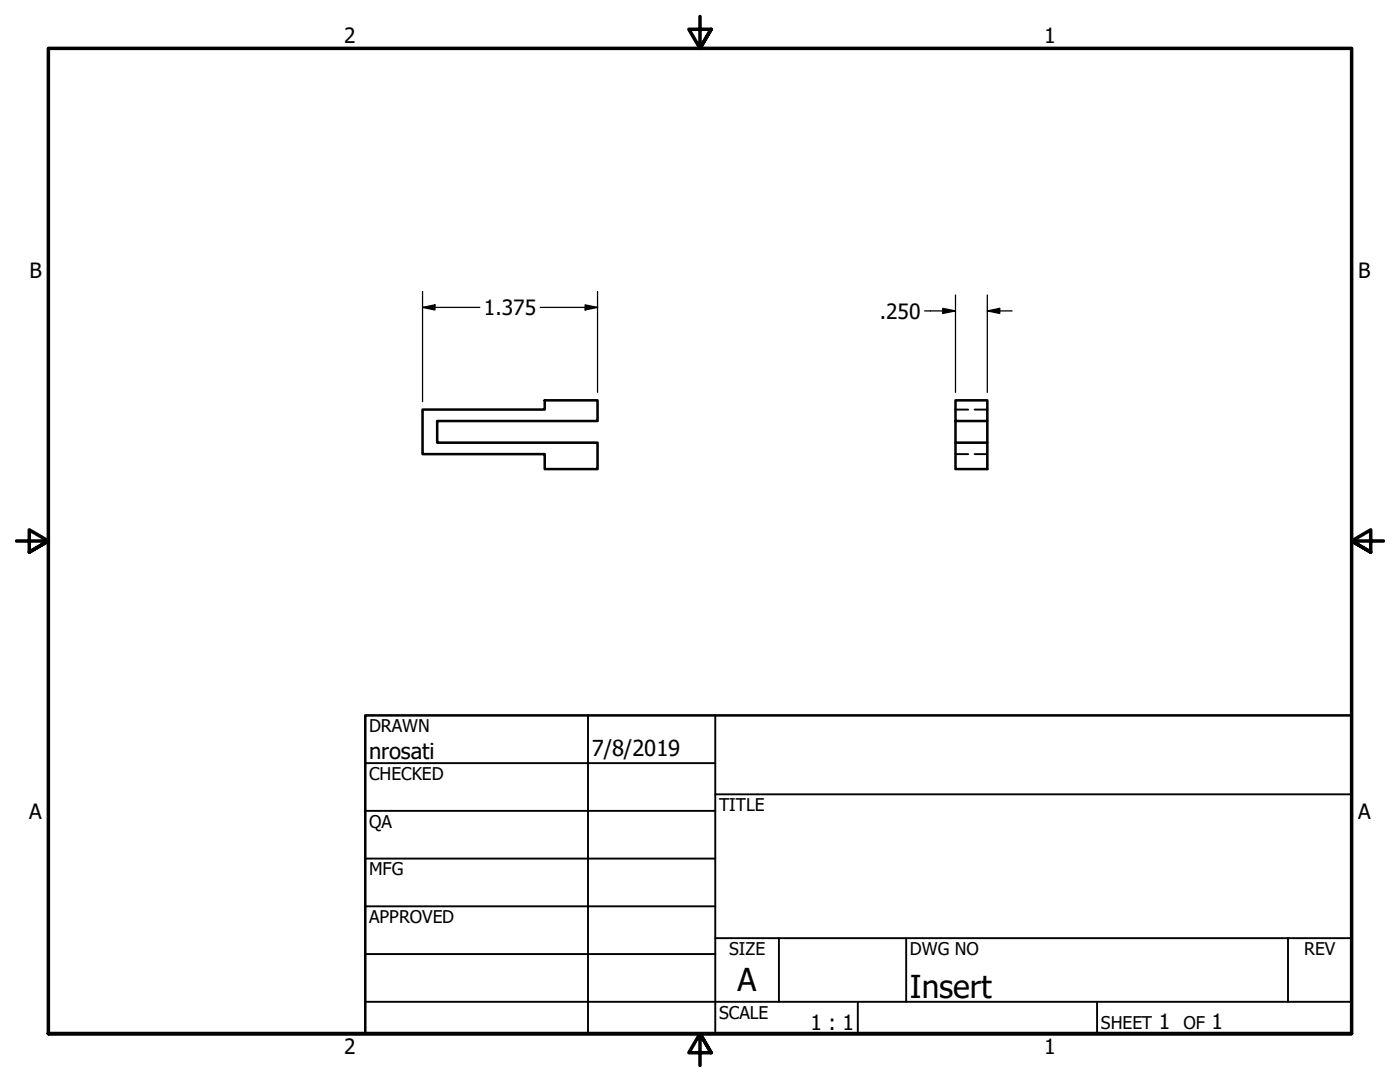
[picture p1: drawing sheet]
<svg xmlns="http://www.w3.org/2000/svg" width="279mm" height="216mm" viewBox="0 0 279 216" stroke-linecap="round" stroke-linejoin="round" font-family="sans-serif">
<!-- layer: Visible (ANSI) -->
<path d="M190.7 79.9h6.3v4.1h-6.3zM84.3 81.7h24.4v-1.8h10.6v4.1h-32.1v4.3h32.1v5.3h-10.6v-3h-24.4zM190.7 84v4.3h6.3v5.3h-6.3v-5.3M197 84v4.3" fill="none" stroke="#000" stroke-width=".51"/>
<!-- layer: Hidden (ANSI) -->
<path d="M190.7 90.6h2.5M190.7 81.7h2.5M194.5 90.6h2.5M194.5 81.7h2.5" fill="none" stroke="#000" stroke-width=".38"/>
<!-- layer: Border (ANSI) -->
<path d="M139.7 3.3v6.4l-2.2-3.9h4.4l-2.2 3.9 2.2-3.9M3.3 107.9h6.4l-3.9-2.2v4.5l3.9-2.3-3.9 2.3M276.1 107.9h-6.4l3.9-2.2v4.5l-3.9-2.3 3.9 2.3M9.7 206.2v-196.5h260v196.5h-260h260M141.9 210.1l-2.2-3.9 2.2 3.9h-4.4l2.2-3.9v6.4" fill="none" stroke="#000" stroke-width=".7"/>
<!-- layer: Title (ANSI) -->
<g fill="none" stroke="#000" stroke-width=".38">
<path d="M72.9 152.3h69.8M117.3 142.7v63.5M142.7 158.5h127M142.7 142.7v63.5M72.9 161.8h69.8M72.9 171.3h69.8M72.9 199.9h196.8M72.9 180.8h69.8M72.9 190.4h69.8M142.7 187.2h127M155.4 187.2v12.7M171.2 199.9v6.3"/>
<path d="M180.8 187.2v12.7M218.9 199.9v6.3M257 187.2v12.7"/>
</g>
<path d="M72.9 142.7h196.8v63.5h-196.8z" fill="none" stroke="#000" stroke-width=".51"/>
<!-- layer: Dimension (ANSI) -->
<path d="M84.3 58.2v21.9M119.3 58.2v20.1M190.7 58.9v19.4M197 58.9v19.4M84.3 61.3l2.5-.5v1zM84.3 61.3h11.5M107.8 61.3h11.5M116.8 60.8l2.5 .5-2.5 .5zM184.5 62h6.2M188.2 61.5l2.5 .5-2.5 .5zM197 62l2.5-.5v1zM197 62h5" fill="none" stroke="#000" stroke-width=".25"/>
<g fill="#000">
<path d="M84.3 61.3l2.5-.5v1z" fill-rule="evenodd"/>
<path d="M116.8 60.8l2.5 .5-2.5 .5z" fill-rule="evenodd"/>
<path d="M188.2 61.5l2.5 .5-2.5 .5z" fill-rule="evenodd"/>
<path d="M197 62l2.5-.5v1z" fill-rule="evenodd"/>
</g>
<g font-size="6.3">
<text x="147.2" y="197.7">A</text>
<text x="181.6" y="199.1">Insert</text>
</g>
<g font-size="4.4">
<text x="73.7" y="151.4">nrosati</text>
<text x="118.1" y="150.8">7/8/2019</text>
</g>
<g font-size="4.2">
<text x="68.7" y="8.6">2</text>
<text x="208.4" y="8.6">1</text>
<text x="5.9" y="55.5">B</text>
<text x="271.1" y="55.5">B</text>
<text x="96.6" y="62.9">1.375</text>
<text x="175.6" y="63.6">.250</text>
<text x="5.8" y="163.4">A</text>
<text x="271" y="163.4">A</text>
<text x="161.7" y="205.5">1 : 1</text>
<text x="231.3" y="205.4">1</text>
<text x="241.8" y="205.4">1</text>
<text x="68.7" y="210.3">2</text>
<text x="208.4" y="210.3">1</text>
</g>
<g font-size="3.5">
<text x="73.7" y="146">DRAWN</text>
<text x="73.7" y="155.6">CHECKED</text>
<text x="143.5" y="161.8">TITLE</text>
<text x="73.7" y="165.2">QA</text>
<text x="73.7" y="174.7">MFG</text>
<text x="73.7" y="184.2">APPROVED</text>
<text x="145.5" y="190.6">SIZE</text>
<text x="181.6" y="190.6">DWG NO</text>
<text x="260.3" y="190.5">REV</text>
<text x="143.5" y="203.3">SCALE</text>
<text x="219.7" y="205.4">SHEET</text>
<text x="236.2" y="205.4">OF</text>
</g>
</svg>
